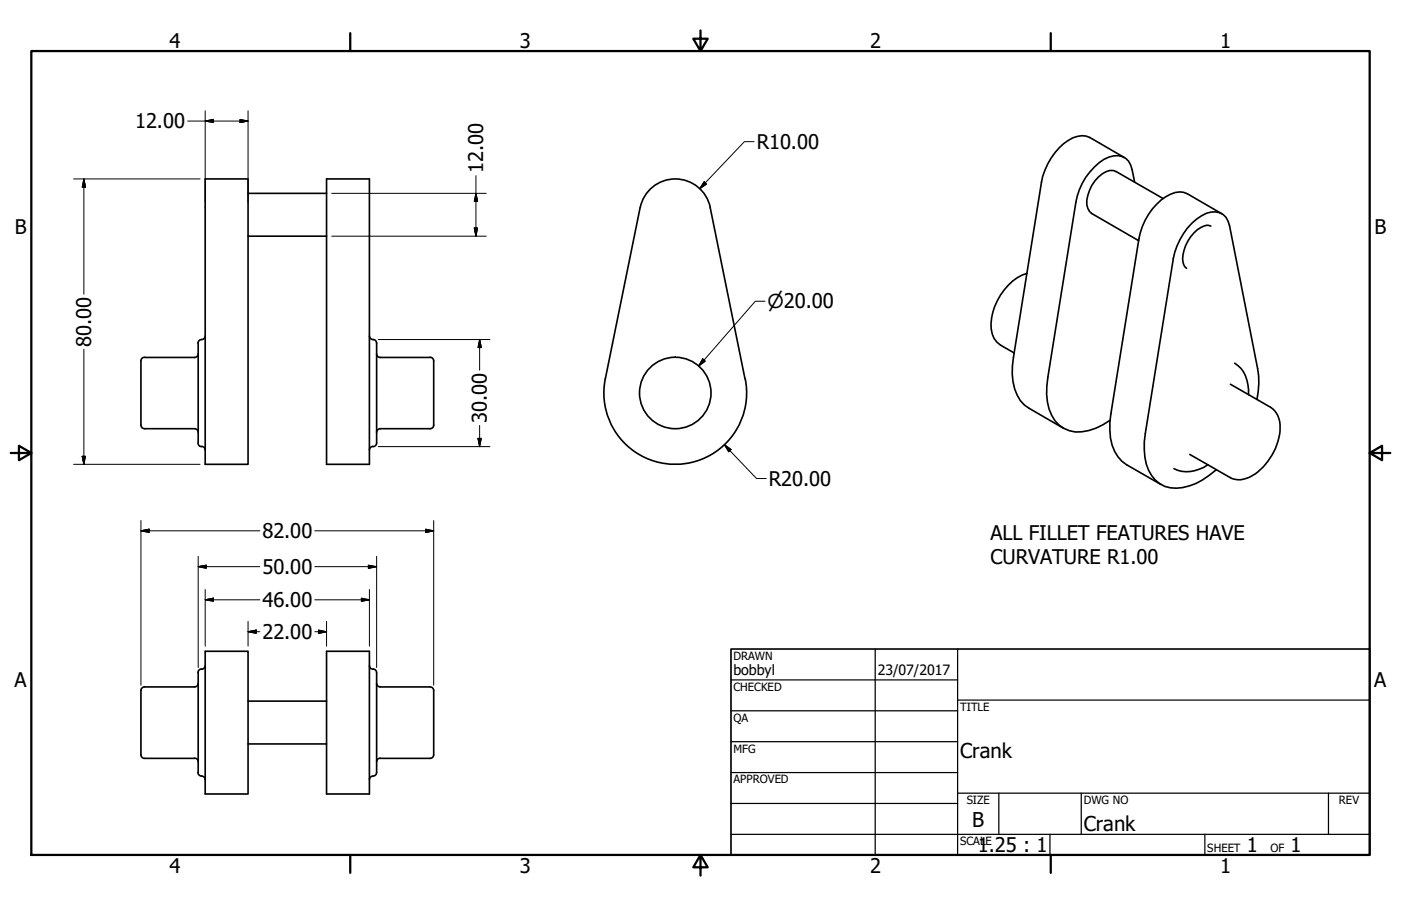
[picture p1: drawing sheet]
<svg xmlns="http://www.w3.org/2000/svg" width="432mm" height="279mm" viewBox="0 0 432 279" stroke-linecap="round" stroke-linejoin="round" font-family="sans-serif">
<!-- layer: Visible (ANSI) -->
<g fill="none" stroke="#000" stroke-width=".51">
<path d="M63.2 55.2h13.3v88h-13.3zM76.5 59.6h24.1M100.6 55.2h13.3v88h-13.3zM346.5 48.6l-10.6-6.2a6.3 6.3 0 0 0-6.7 .9 20.1 20.1 0 0 0-8.2 12.9l-8.6 54a17.9 17.9 0 0 0 2.1 13.3l1.2 1.4 1.5 1 10.6 6.2M349.7 56.1l-.8-3.8a4.9 4.9 0 0 0-7.1-3.8 18.9 18.9 0 0 0-10.2 13.9l-8.6 53.9a17.4 17.4 0 0 0 2.2 13.5 9.4 9.4 0 0 0 10.3 3l2.2-.7 4.4-2.5M76.5 72.8h24.1M358.5 61.2l-14.5-8.3a3.9 3.9 0 0 0-4.3 .8 11.5 11.5 0 0 0-4.7 9.4l.8 2.1 .7 .6 14.5 8.4M373.2 69.7a5 5 0 0 0-5.2 2.1 11.8 11.8 0 0 0-3.4 9.1l.3 .8 .8 1M376.6 65.9l-10.6-6.1a6.2 6.2 0 0 0-6.7 .8 19.8 19.8 0 0 0-8.3 13l-8.6 54a17.4 17.4 0 0 0 2.2 13.2l1.2 1.4 1.4 1.1 10.6 6.1M316.5 84.3a17 17 0 0 0-10.5 12 9.6 9.6 0 0 0 1.3 9.2l1.1 .9 4.1 2.4M43.4 111.3v19.8M44.5 110.2l-.6 .2-.5 .9"/>
<path d="M61.1 105.8v30.8M61.1 109.1l-.5 .9-.6 .2h-15.4M63.2 103.6l-.2 .7-1.5 .6-.5 .9M113.9 103.6l.4 .9 1.3 .4 .5 .9v30.8l-.2 .7-.9 .4M116.1 109.1l.2 .7 .9 .4M117.2 110.2h15.4M132.6 110.2l.9 .4 .2 .7M133.7 111.3v19.8M229.7 116.8a22 22 0 0 1-21.6 26.4 22 22 0 0 1-21.5-26.4l10.7-52.8a11 11 0 0 1 10.8-8.8 11 11 0 0 1 10.8 8.8l10.7 52.8M379.2 118.5l12.4 7.1a7.9 7.9 0 0 1 2.8 8.3 19.2 19.2 0 0 1-9.3 13.3l-.9 .3a5.9 5.9 0 0 1-5.1-.2l-12.4-7.2M380.6 112a10.2 10.2 0 0 1 4.2 9.7M43.4 131.1l.2 .7 .9 .4"/>
<path d="M44.6 132.2h15.4l.9 .5 .2 .6M61 136.6l.2 .7 .9 .4M62.1 137.7l.9 .4 .2 .7M115 137.7l-.7 .2-.4 .9M117.2 132.2h15.4M117.2 132.2l-.7 .2-.4 .9M133.7 131.1l-.5 .9-.6 .2M387.4 123.2a24.2 24.2 0 0 0 .2-9.5l-8.6-44a4.9 4.9 0 0 0-7.2-3.9 18.9 18.9 0 0 0-10.2 13.9l-8.6 54a18.1 18.1 0 0 0 2 13 8.8 8.8 0 0 0 9.5 3.7 20.2 20.2 0 0 0 10.4-5.6M372.3 143.3a10.2 10.2 0 0 1-10.5 1.2M43.4 212.9v19.8M44.5 211.8l-.6 .3-.5 .8M61.1 207.5v30.8"/>
<path d="M61.1 210.7l-.5 .9-.6 .2h-15.4M63.2 200.9h13.3v44h-13.3zM63.2 205.3l-.4 .9-.7 .2a.99 .99 0 0 0-1.1 1M76.5 216.2h24.1M100.6 200.9h13.3v44h-13.3zM113.9 205.3l.2 .6 .9 .5a.99 .99 0 0 1 1.1 1v30.9l-.5 .8-1.3 .4-.4 .9M116.1 210.7l.2 .7 .9 .4M117.2 211.8h15.4M132.6 211.8l.9 .5 .2 .6M133.7 212.9v19.8M43.4 232.8l.2 .6 .9 .5M44.6 233.9h15.3"/>
<path d="M60 233.8l.9 .5 .2 .6M61 238.2l.5 .9 1.3 .4 .4 .9M76.5 229.4h24.1M117.2 233.9h15.4M117.2 233.8l-.7 .2-.4 .9M133.7 232.8l-.5 .9-.6 .2"/>
<circle cx="208.1" cy="121.2" r="11"/>
</g>
<!-- layer: Border (ANSI) -->
<path d="M9.7 15.7h412.4v248h-412.4zM107.9 10.2v5.5M215.9 9.4v6.3l-2.2-3.8h4.4l-2.2 3.8M323.8 10.2v5.5M3.3 139.7h6.4l-3.9-2.2v4.4l3.9-2.2M422.1 139.7l3.9 2.2v-4.4l-3.9 2.2h6.4M107.9 263.7v5.5M215.9 263.7l2.2 3.8h-4.4l2.2-3.8v6.3M323.8 263.7v5.5" fill="none" stroke="#000" stroke-width=".7"/>
<!-- layer: Title (ANSI) -->
<g fill="none" stroke="#000" stroke-width=".38">
<path d="M225.3 209.7h69.8M225.3 219.2h69.8M269.7 200.2v63.5M295.1 215.9h127M295.1 200.2v63.5M225.3 228.7h69.8M225.3 238.3h69.8M225.3 257.3h196.8M225.3 247.8h69.8M295.1 244.6h127M307.8 244.6v12.7M323.6 257.3v6.4"/>
<path d="M333.2 244.6v12.7M371.3 257.3v6.4M409.4 244.6v12.7"/>
</g>
<path d="M225.3 200.2h196.8v63.5h-196.8z" fill="none" stroke="#000" stroke-width=".51"/>
<!-- layer: Dimension (ANSI) -->
<g fill="none" stroke="#000" stroke-width=".31">
<path d="M57.8 37.3h18.7M63.2 37.3l2.6-.5v1zM63.2 34.2v28.2M74 36.8l2.5 .5-2.5 .5zM76.5 34.2v28.2M22.7 55.2h39M25.8 55.2l.6 2.5h-1.1zM25.8 55.2v35.5M102.2 59.6h47.7M146.7 59.6l.5 2.5h-1zM146.7 54.2v18.6M217 56.1l.7 .7-2.1 1.4z"/>
<path d="M232.4 43.7h-3l-13.8 14.5M102.2 72.8h47.7M146.2 70.3h1l-.5 2.5zM235.8 92.9h-3l-17.5 20M25.8 107.7v35.5M116.6 104.7h34.4M147.8 104.7l.5 2.5h-1zM147.8 104.7v9.5M216.6 110.7l.8 .7-2.1 1.5zM116.6 137.7h34.4M147.3 135.2h1l-.5 2.5zM147.8 131.2v6.5"/>
<path d="M223.3 137.2l2 1.4-.7 .7zM223.3 137.2l9.9 10.4h3M22.7 143.2h39M25.3 140.7h1.1l-.6 2.5zM43.4 163.7l2.6-.5v1zM43.4 163.7h36.7M43.4 160.5v50.8M61.1 174.8l2.5-.5v1zM61.1 174.8h19M61.1 171.6v34.3M97 163.7h36.7M97 174.8h19.1"/>
<path d="M113.5 174.3l2.6 .5-2.6 .5zM116.1 171.6v34.3M131.2 163.2l2.5 .5-2.5 .5zM133.7 160.5v50.8M63.2 185l2.6-.5v.9zM63.2 185h16.9M63.2 181.8v17.5M76.5 194.8l2.5-.5v1zM76.5 194.8h3.6M76.5 191.6v7.7M97 185h16.9M97 194.8h3.6"/>
<path d="M98.2 194.3l2.4 .5-2.4 .5zM100.6 191.6v7.7M111.4 184.5l2.5 .5-2.5 .4zM113.9 181.8v17.5"/>
</g>
<g fill="#000" stroke="#000" stroke-width=".31">
<path d="M63.2 37.3l2.6-.5zM63.2 37.3l2.6-.5v1zM74 37.8l2.5-.5zM74 36.8l2.5 .5-2.5 .5zM25.8 55.2l.6 2.5zM25.8 55.2l.6 2.5h-1.1zM217 56.1l-1.4 2.1zM217 56.1l.7 .7-2.1 1.4zM146.2 70.3l.5 2.5zM146.2 70.3h1l-.5 2.5zM146.7 59.6l.5 2.5zM146.7 59.6l.5 2.5h-1z"/>
<path d="M147.8 104.7l.5 2.5zM147.8 104.7l.5 2.5h-1zM216.6 110.7l-1.3 2.2zM216.6 110.7l.8 .7-2.1 1.5zM147.3 135.2l.5 2.5zM147.3 135.2h1l-.5 2.5zM223.3 137.2l2 1.4zM223.3 137.2l2 1.4-.7 .7zM25.3 140.7l.5 2.5zM25.3 140.7h1.1l-.6 2.5zM43.4 163.7l2.6-.5zM43.4 163.7l2.6-.5v1z"/>
<path d="M61.1 174.8l2.5-.5zM61.1 174.8l2.5-.5v1zM113.5 175.3l2.6-.5zM113.5 174.3l2.6 .5-2.6 .5zM131.2 164.2l2.5-.5zM131.2 163.2l2.5 .5-2.5 .5zM63.2 185l2.6-.5zM63.2 185l2.6-.5v.9zM76.5 194.8l2.5-.5zM76.5 194.8l2.5-.5v1zM98.2 195.3l2.4-.5zM98.2 194.3l2.4 .5-2.4 .5z"/>
<path d="M111.4 185.4l2.5-.4zM111.4 184.5l2.5 .5-2.5 .4z"/>
</g>
<g font-size="6.3">
<text x="295.9" y="233.7">Crank</text>
<text x="299.7" y="255.1">B</text>
<text x="334" y="256.4">Crank</text>
</g>
<g font-size="6.2">
<text x="52.3" y="14.7">4</text>
<text x="160.2" y="14.7">3</text>
<text x="268.2" y="14.7">2</text>
<text x="376.1" y="14.7">1</text>
<text x="41.7" y="39.6">12.00</text>
<text x="233.2" y="46">R10.00</text>
<text x="148.9" y="53.3" transform="rotate(-90 148.9 53.3)">12.00</text>
<text x="4.6" y="72.1">B</text>
<text x="423.6" y="72.1">B</text>
<text x="28.1" y="106.9" transform="rotate(-90 28.1 106.9)">80.00</text>
<text x="150.1" y="130.4" transform="rotate(-90 150.1 130.4)">30.00</text>
<text x="236.9" y="149.9">R20.00</text>
<text x="80.9" y="165.9">82.00</text>
<text x="305.3" y="166.4">ALL FILLET FEATURES HAVE</text>
<text x="305.3" y="173.9">CURVATURE R1.00</text>
<text x="80.9" y="177">50.00</text>
<text x="80.9" y="187.2">46.00</text>
<text x="80.9" y="197.1">22.00</text>
<text x="4.5" y="211.8">A</text>
<text x="423.5" y="211.8">A</text>
<text x="301.4" y="262.8">1.25 : 1</text>
<text x="384.3" y="262.8">1</text>
<text x="397.8" y="262.8">1</text>
<text x="52.3" y="269.2">4</text>
<text x="160.2" y="269.2">3</text>
<text x="268.2" y="269.2">2</text>
<text x="376.1" y="269.2">1</text>
</g>
<text font-size="5.9" x="236.6" y="95.1">⌀20.00</text>
<g font-size="4.4">
<text x="226.1" y="208">bobbyl</text>
<text x="270.5" y="208.2">23/07/2017</text>
</g>
<g font-size="3.5">
<text x="226.1" y="203.5">DRAWN</text>
<text x="226.1" y="213">CHECKED</text>
<text x="295.9" y="219.2">TITLE</text>
<text x="226.1" y="222.6">QA</text>
<text x="226.1" y="232.1">MFG</text>
<text x="226.1" y="241.6">APPROVED</text>
<text x="297.9" y="248">SIZE</text>
<text x="334" y="248">DWG NO</text>
<text x="412.7" y="247.9">REV</text>
<text x="295.9" y="260.7">SCALE</text>
<text x="372.1" y="262.8">SHEET</text>
<text x="391.5" y="262.8">OF</text>
</g>
</svg>
